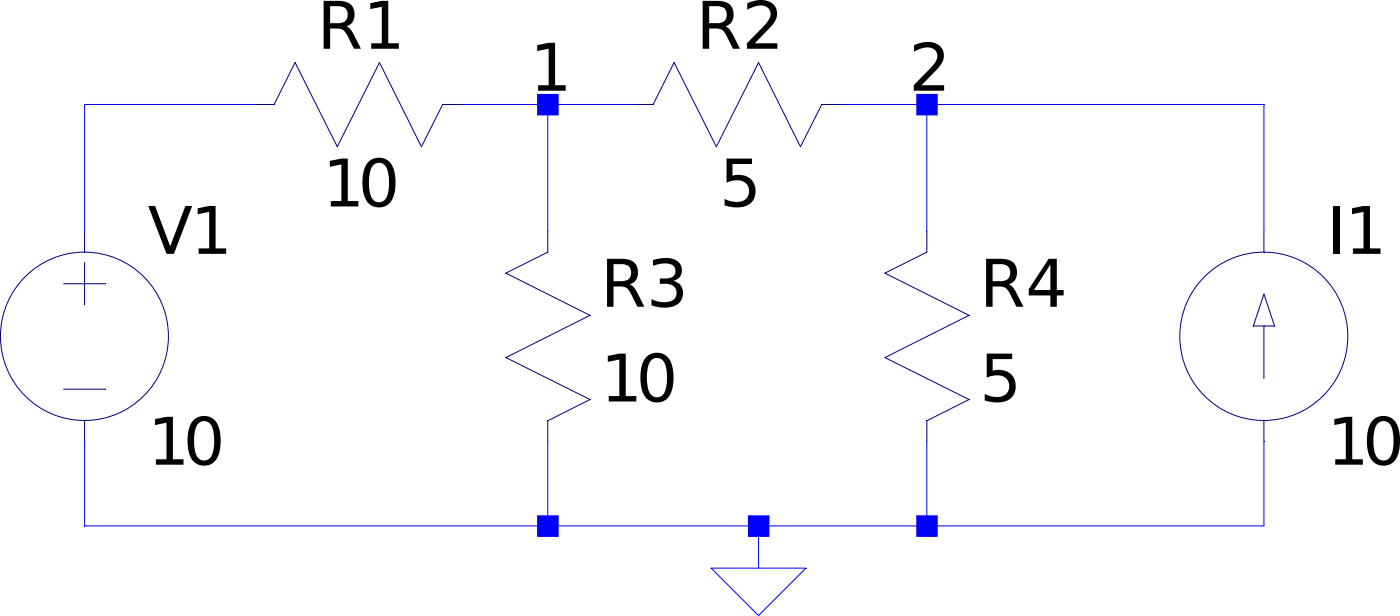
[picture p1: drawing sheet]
Version 4
SHEET 1 880 680
WIRE 32 96 -32 96
WIRE 144 96 112 96
WIRE 176 96 144 96
WIRE 288 96 256 96
WIRE 416 96 288 96
WIRE -32 144 -32 96
WIRE 144 144 144 96
WIRE 288 144 288 96
WIRE 416 144 416 96
WIRE -32 256 -32 224
WIRE 144 256 144 224
WIRE 144 256 -32 256
WIRE 224 256 144 256
WIRE 288 256 288 224
WIRE 288 256 224 256
WIRE 416 256 416 224
WIRE 416 256 288 256
WIRE 224 272 224 256
FLAG 224 272 0
FLAG 144 96 1
FLAG 288 96 2
SYMBOL res 128 80 R90
WINDOW 0 0 56 VBottom 2
WINDOW 3 32 56 VTop 2
SYMATTR InstName R1
SYMATTR Value 10
SYMBOL res 272 80 R90
WINDOW 0 0 56 VBottom 2
WINDOW 3 32 56 VTop 2
SYMATTR InstName R2
SYMATTR Value 5
SYMBOL res 128 240 M180
WINDOW 0 36 76 Left 2
WINDOW 3 36 40 Left 2
SYMATTR InstName R3
SYMATTR Value 10
SYMBOL res 272 240 M180
WINDOW 0 36 76 Left 2
WINDOW 3 36 40 Left 2
SYMATTR InstName R4
SYMATTR Value 5
SYMBOL current 416 224 M180
WINDOW 0 24 80 Left 2
WINDOW 3 24 0 Left 2
WINDOW 123 0 0 Left 2
WINDOW 39 0 0 Left 2
SYMATTR InstName I1
SYMATTR Value 10
SYMBOL voltage -32 128 R0
SYMATTR InstName V1
SYMATTR Value 10
